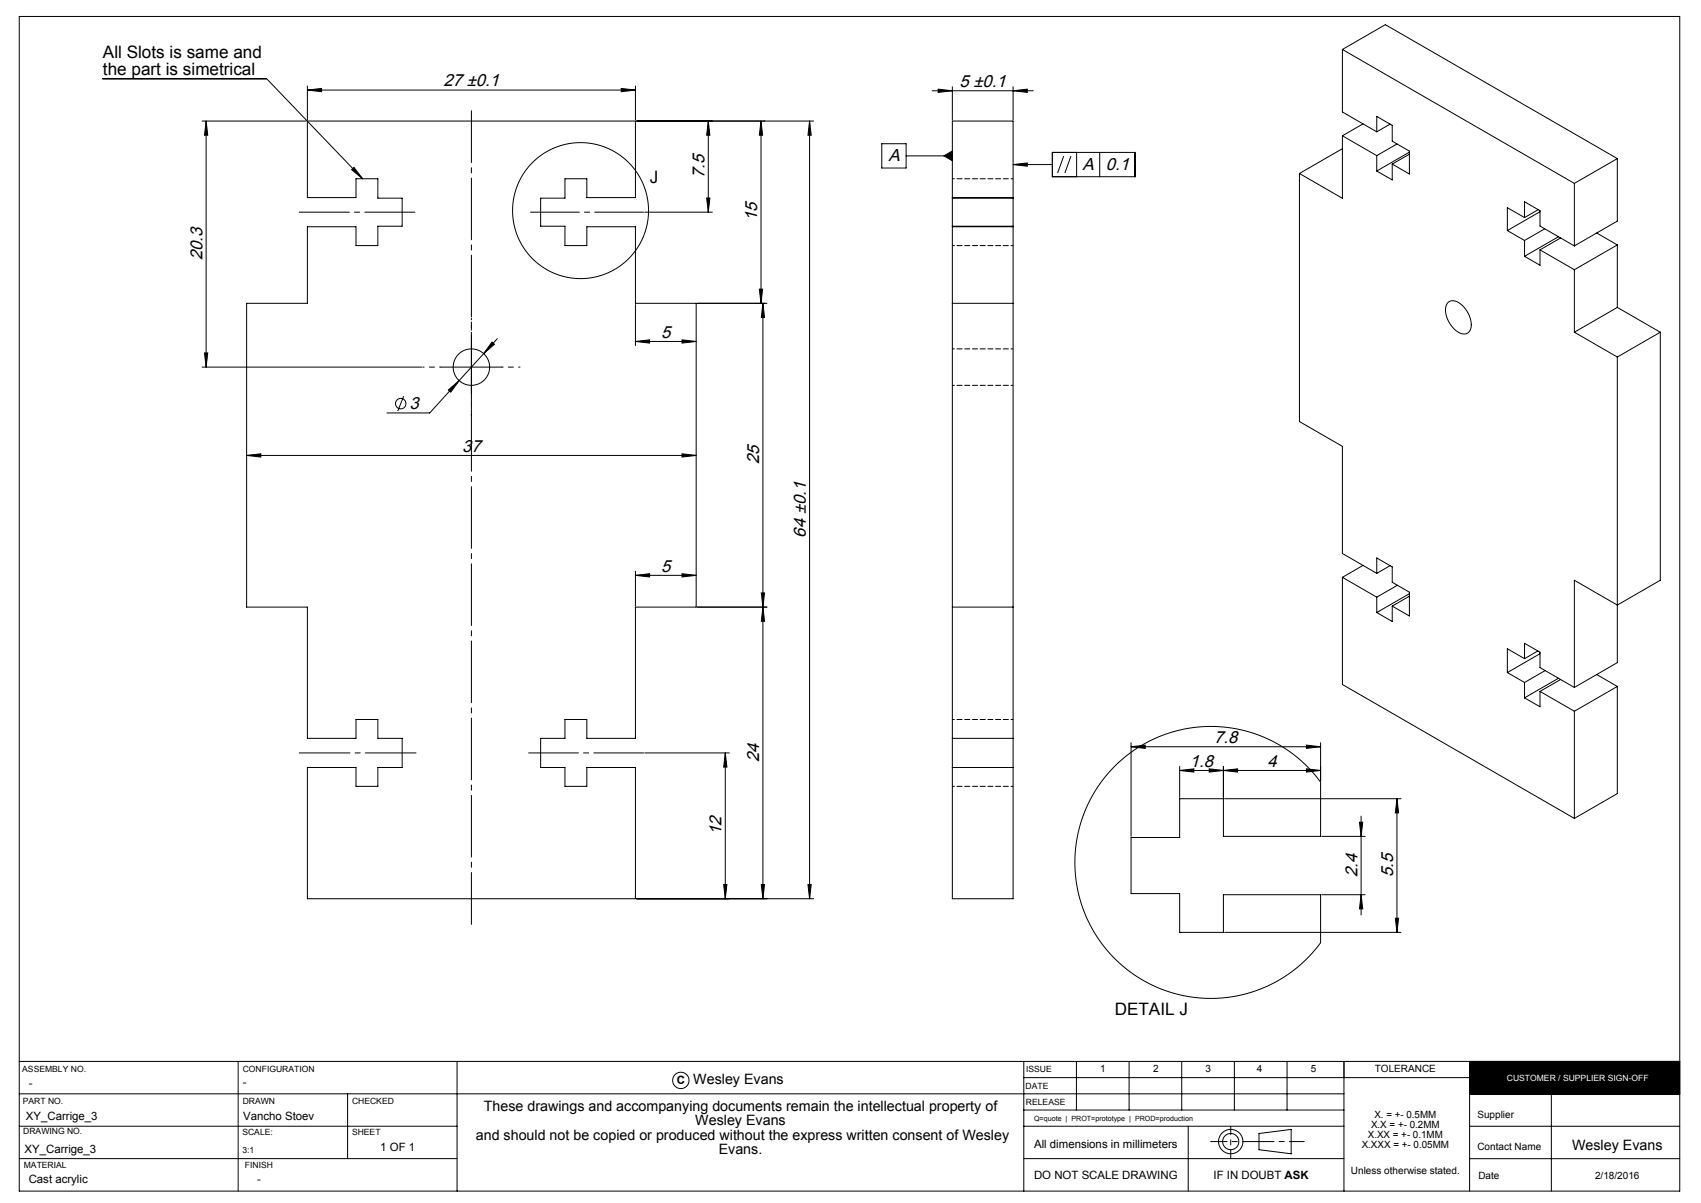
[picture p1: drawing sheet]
<svg xmlns="http://www.w3.org/2000/svg" width="420mm" height="297mm" viewBox="0 0 420 297" stroke-linecap="round" stroke-linejoin="round" font-family="sans-serif">
<g fill="none" stroke="#000" stroke-width=".25">
<path d="M4.8 4.1h410v290h-410zM25.4 19.4h40.4l23.7 24.7M331.5 12.2v15.4l8.4 4.9M331.5 12.2l57.2 33.1M331.5 12.2l10.6-6.1 57.2 33.1M49.9 29.9h25.7M50.9 29.9l.4 3.5h-.8zM50.9 29.9v60.7M75.9 29.9h81v18.9h-12v-4.7h-5.4v4.8h-6v6.9h6v4.8h5.4v-4.6h12v18.9h15v75h-15v32.4h-12v-4.7h-5.4v4.7h-6v7.2h6v4.6h5.4v-4.6h12v32.4h-81v-32.4h12v4.6h5.4v-4.6h6v-7.2h-6v-4.7h-5.4v4.7h-12v-32.4h-15v-75h15v-18.9h12v4.6h5.4v-4.8h6v-6.9h-6v-4.8h-5.4v4.7h-12zM75.9 22.2l3.5-.4v.8zM75.9 21.2v8.4M75.9 22.2h81"/>
<path d="M153.4 21.8l3.5 .4-3.5 .4zM156.9 21.2v8.4M157.2 29.9h43.7M174.9 29.9l.4 3.5h-.8zM174.9 29.9v22.5M187.9 29.9l.4 3.5h-.8zM187.9 29.9v45M199.9 29.9v192M199.9 29.9l.4 3.5h-.8zM217.7 35.5h6v6h-6zM223.7 38.5h11.4M230.1 22.4h25"/>
<path d="M231.6 22l3.5 .4-3.5 .4zM233 38.5l2.1-1.2v2.4zM235.1 29.9h15v192h-15zM235.1 21.4v8.2M250.1 22.4l3.5-.4v.8zM250.1 21.4v8.2M259.8 37.6h20.5v6h-20.5zM262.6 38.5l-1.5 4.2M264.4 38.5l-1.5 4.2M265.8 37.6v6M271.5 37.6v6M331.5 33.5v15.5l-10.7-6.2"/>
<path d="M331.5 33.5l8.4 4.9M331.5 36.7l-10.7 6.1M336.5 30.6l-5 2.9M339.9 32.5v-3.8l3.9 2.3v3.9l4.2 2.4v5.7l-4.2-2.5M339.9 38.4v3.8M343.2 30.6l-3.3 1.9M344.9 35.5l-5 2.9M348 38.1l-4.2 2.4M348 37.6l-8.1 4.6M399.3 39.2v15.4l-10.6 6.1M399.3 39.2l-10.6 6.1M86.8 41.9l.6-.6 2.1 2.8z"/>
<path d="M159.2 52.4h16.7M174.5 48.9h.8l-.4 3.5zM235.1 56h15M235.1 55.8h15M235.1 48.9h15M235.1 48.8h15M250.1 40.6l3.5-.4v.8zM250.1 40.6h9.7M320.8 42.8v61.3l10.7 6.1v26.5l8.4 4.9M343.8 40.5v3.9l-3.9-2.2M372.2 56.9l4.2 2.5M376.4 53.7v-3.9l3.8 2.2v3.8l8.5 4.9"/>
<path d="M376.4 59.4v3.9M376.4 53.7l-4.2-2.4v5.6M379.8 51.8l-3.4 1.9M380.2 52.3l-8 4.6M381.4 56.5l-5 2.9M384.8 58.4l-8.4 4.9M385.3 58.8l-5.1 2.9M388.7 45.3v15.4M394.2 57.5l5.1 3M156.9 75.2v10.1M172.2 74.9h17.2M187.5 71.4h.8l-.4 3.5z"/>
<path d="M188.4 74.9v147M188.4 74.9l.4 3.5h-.8zM235.1 74.9h15M357.5 74.7a2.53 2.53 0 0 1 3.5 .7 5.9 5.9 0 0 1 1.9 6.3 2.18 2.18 0 0 1-3.4-.1 6.1 6.1 0 0 1-2.3-6.5zM380.2 61.7v3.8l-3.8-2.2M380.2 61.7l8.5 4.9M388.7 66.6v15.4M399.3 60.5v15.4M399.3 60.5l-10.6 6.1M399.3 75.9l-10.6 6.1M399.3 75.9l10.6 6.1M49.9 90.6h54.2"/>
<path d="M50.5 87.1h.8l-.4 3.5zM99.7 97.8l-1.5 3.7M108.9 90.6h15M110.7 96.3l2.7-2.3-2.1 2.8zM116.4 83.1v15M121.5 84.4l.6 .6-2.7 2.3zM122.8 83.6l-16.7 18.4h-10.5M156.9 84.3l3.5-.4v.8zM156.9 84.3h15M168.4 83.9l3.5 .4-3.5 .4zM388.7 82l10.6 6.1M399.3 88.1v75.5l-10.6 6.1"/>
<path d="M409.9 82v61.3l-10.6 6.1-10.6-6.1v26.4M409.9 82l-10.6 6.1M60.9 112.4l3.5-.4v.8zM60.9 112.4h111M168.4 112l3.5 .4-3.5 .4zM336.5 139.6l-5 2.9M343.2 139.7l-3.3 1.9M156.9 142l3.5-.4v.8zM156.9 141v8.6M156.9 142h15M168.4 141.6l3.5 .4-3.5 .4zM188 146.4h.8l-.4 3.5z"/>
<path d="M188.4 149.9l.4 3.5h-.8zM189.4 149.9h-17.2M235.1 149.9h15M331.5 142.5v26.5l57.2 33.1M331.5 142.5l8.4 4.9M339.9 141.6v-3.8l3.9 2.2v3.8l4.2 2.4v5.9l-4.2-2.5M339.9 147.4v3.8M343.8 149.6v3.8l-3.9-2.2M345 144.5l-5.1 2.9M348 147.2l-4.2 2.4M348 146.6l-8.1 4.6M372.2 166l4.2 2.5"/>
<path d="M376.4 162.6l-4.2-2.4v5.8M376.4 162.6v-3.8l3.8 2.2v3.8l8.5 4.9M376.4 168.5v3.8M379.7 160.7l-3.3 1.9M380.2 170.7l8.5 4.9M380.2 170.7v3.8l-3.8-2.2M380.2 161.4l-8 4.6M381.5 165.6l-5.1 2.9M384.8 167.5l-8.4 4.8M385.3 167.8l-5.1 2.9M388.7 175.6v26.5M394.2 166.5l5.1 3"/>
<path d="M399.3 169.5v26.4l-10.6 6.2M399.3 169.5l-10.6 6.1M159.2 185.9h20.9M179.1 185.9v36M179.1 185.9l.4 3.5h-.8zM235.1 189.5h15M235.1 182.3h15M275.2 189.2l2.6-2.3 2.5-1.9 2.6-1.6 3.1-1.4 2.9-1.1 3.3-.9 3.4-.5 3.4-.2 3.1 .2 3.4 .5 3 .7 3.2 1.2 2.9 1.3 2.9 1.7 2.7 2 2.6 2.3 3.3 3.9v13.4h-24v-9.3h-10.8v9.6h-12v13.8h12v9.6h10.8v-9.3h24v11.8l-3.5 4.1-2.3 2.1-2.7 2-2.7 1.6-3.1 1.4-3.2 1.2-3 .7-3.4 .5-3.4 .2-3.1-.2-3.4-.5-3-.7-3.2-1.2-3.1-1.5-2.7-1.6-2.5-1.8-2.5-2.3-2.3-2.5-1.9-2.5-1.7-2.9-1.4-2.9-1.1-3.2-.9-3.3-.4-3.3-.2-3.1 .2-3.4 .4-3.1 .8-3.1 1.1-3.2 1.4-3.1 1.8-2.9 2-2.7zM279.3 184.4l3.5-.4v.8zM279.3 183.4v23.1M279.3 184.4h46.8M291.3 190.2l3.5-.4v.8z"/>
<path d="M291.3 189.2v7.7M298.6 189.8l3.5 .4-3.5 .4zM302.1 189.2v7.7M302.1 190.2l3.5-.4v.8zM302.4 197.2h43.5M322.6 184l3.5 .4-3.5 .4zM322.6 189.8l3.5 .4-3.5 .4zM326.1 183.4v9.4M326.1 190.2h-34.8M344.9 197.2v33M344.9 197.2l.4 3.5h-.8zM178.7 218.4h.8l-.4 3.5z"/>
<path d="M188 218.4h.8l-.4 3.5zM199.5 218.4h.8l-.4 3.5zM326.4 206.5h10.7M335.7 203h.8l-.4 3.5zM336.1 201.5v24.4M157.2 221.9h43.7M302.4 230.2h43.5M326.4 220.9h10.7M336.1 220.9l.4 3.5h-.8zM344.5 226.7h.8l-.4 3.5zM4.8 270h327M4.8 278h108.1"/>
<path d="M4.8 262h410M58.8 262v32.1M85.8 270v16M112.9 262v32.1M252.8 278h79M252.8 262v32.1M252.8 274h79M252.8 266h110.1M265.8 262v12M278.8 262v12M291.8 262v12M293.4 278v16.1"/>
<path d="M304.8 262v12M310.9 279.8l7.9-1v6.1l-7.9-1.1zM317.8 262v12M331.8 262v32.1M362.9 270.1h51.9M362.9 278.1h51.9M362.9 262v32.1M383.1 270.1v24M4.8 286h108.1M252.8 286h79M362.9 286.1h51.9"/>
<circle cx="143.3" cy="52" r="16.8"/>
<circle cx="98.9" cy="99.6" r="1.29"/>
<circle cx="116.4" cy="90.6" r="4.5"/>
<circle cx="168.1" cy="266.7" r="2.02"/>
<circle cx="303.9" cy="281.8" r="3"/>
<circle cx="303.9" cy="281.8" r="2"/>
</g>
<path d="M310.9 281.8h-12" fill="none" stroke="#000" stroke-width=".25" stroke-dasharray="15.2 1.3 1.3 1.3" stroke-dashoffset="11.2"/>
<path d="M310.9 281.8h11.1" fill="none" stroke="#000" stroke-width=".25" stroke-dasharray="15.2 1.3 1.3 1.3" stroke-dashoffset="11.6"/>
<path d="M303.9 278v8" fill="none" stroke="#000" stroke-width=".25" stroke-dasharray="15.2 1.3 1.3 1.3" stroke-dashoffset="13.1"/>
<path d="M362.9 262h51.9v8.4h-51.9z" fill-rule="evenodd" fill="#000"/>
<path d="M108.9 90.6h-4.5M116.4 83.1v-4.5M116.4 98.1v4.5M123.9 90.6h4.5" fill="none" stroke="#000" stroke-width=".25" stroke-dasharray="15.2 1.3 1.3 1.3" stroke-dashoffset="14.9"/>
<path d="M158.9 185.9h-28.4" fill="none" stroke="#000" stroke-width=".25" stroke-dasharray="15.2 1.3 1.3 1.3" stroke-dashoffset="3"/>
<path d="M73.9 185.9h28.8" fill="none" stroke="#000" stroke-width=".25" stroke-dasharray="15.2 1.3 1.3 1.3" stroke-dashoffset="2.7"/>
<path d="M73.9 52.4h28.5" fill="none" stroke="#000" stroke-width=".25" stroke-dasharray="15.2 1.3 1.3 1.3" stroke-dashoffset="2.9"/>
<path d="M131 52.4h27.9" fill="none" stroke="#000" stroke-width=".25" stroke-dasharray="15.2 1.3 1.3 1.3" stroke-dashoffset="3.2"/>
<path d="M116.4 228.2v-200.9" fill="none" stroke="#000" stroke-width=".25" stroke-dasharray="15.2 1.3 1.3 1.3" stroke-dashoffset="2.4"/>
<g fill="#000">
<path d="M86.8 41.9l.6-.6 2.1 2.8z"/>
<path d="M153.4 21.8l3.5 .4-3.5 .4zM75.9 22.2l3.5-.4v.8zM298.6 189.8l3.5 .4-3.5 .4zM291.3 190.2l3.5-.4v.8z"/>
<path d="M199.9 29.9l.4 3.5h-.8zM199.5 218.4h.8l-.4 3.5zM188.4 149.9l.4 3.5h-.8zM188 218.4h.8l-.4 3.5zM179.1 185.9l.4 3.5h-.8zM178.7 218.4h.8l-.4 3.5zM335.7 203h.8l-.4 3.5zM336.1 220.9l.4 3.5h-.8zM344.9 197.2l.4 3.5h-.8zM344.5 226.7h.8l-.4 3.5z"/>
<path d="M250.1 40.6l3.5-.4v.8zM233 38.5l2.1 1.2v-2.4z"/>
<path d="M187.5 71.4h.8l-.4 3.5zM187.9 29.9l.4 3.5h-.8zM174.5 48.9h.8l-.4 3.5zM174.9 29.9l.4 3.5h-.8zM50.5 87.1h.8l-.4 3.5zM50.9 29.9l.4 3.5h-.8z"/>
<path d="M168.4 83.9l3.5 .4-3.5 .4zM156.9 84.3l3.5-.4v.8z"/>
<path d="M60.9 112.4l3.5-.4v.8zM168.4 112l3.5 .4-3.5 .4z"/>
<path d="M156.9 142l3.5-.4v.8zM168.4 141.6l3.5 .4-3.5 .4zM121.5 84.4l-2.1 2.9 2.7-2.3zM110.7 96.3l.6 .5 2.1-2.8zM231.6 22l3.5 .4-3.5 .4zM250.1 22.4l3.5-.4v.8z"/>
<path d="M188 146.4h.8l-.4 3.5zM188.4 74.9l.4 3.5h-.8z"/>
<path d="M279.3 184.4l3.5-.4v.8zM322.6 184l3.5 .4-3.5 .4z"/>
<path d="M322.6 189.8l3.5 .4-3.5 .4zM302.1 190.2l3.5-.4v.8z"/>
</g>
<path d="M250.1 44.1h-15M250.1 60.6h-15M235.1 95.1h15M250.1 86.1h-15M250.1 177.6h-15M250.1 194.1h-15" fill="none" stroke="#000" stroke-width=".25" stroke-dasharray="1.3 .6" stroke-dashoffset=".8"/>
<g font-size="4.3">
<text x="109.5" y="21.3">27 ±0.1</text>
<text x="236.9" y="21.5">5 ±0.1</text>
<text x="219.4" y="39.9">A</text>
<text x="174" y="44" transform="rotate(-90 174 44)">7.5</text>
<text x="267.3" y="42">A</text>
<text x="273" y="42">0.1</text>
<text x="187" y="54.7" transform="rotate(-90 187 54.7)">15</text>
<text x="50" y="64.3" transform="rotate(-90 50 64.3)">20.3</text>
<text x="163.3" y="83.4">5</text>
<text x="101.1" y="101">3</text>
<text x="114.1" y="111.5">37</text>
<text x="187.5" y="114.7" transform="rotate(-90 187.5 114.7)">25</text>
<text x="199" y="132.7" transform="rotate(-90 199 132.7)">64 ±0.1</text>
<text x="163.3" y="141.1">5</text>
<text x="299.8" y="183.4">7.8</text>
<text x="187.5" y="188.2" transform="rotate(-90 187.5 188.2)">24</text>
<text x="293.8" y="189.3">1.8</text>
<text x="312.9" y="189.3">4</text>
<text x="178.2" y="206.2" transform="rotate(-90 178.2 206.2)">12</text>
<text x="335.2" y="216.6" transform="rotate(-90 335.2 216.6)">2.4</text>
<text x="344" y="216.6" transform="rotate(-90 344 216.6)">5.5</text>
</g>
<g font-size="4.2">
<text x="25.4" y="14.2">All Slots is same and</text>
<text x="25.4" y="18.5">the part is simetrical</text>
<text x="160.5" y="45.1">J</text>
<text x="275.2" y="250.7">DETAIL J</text>
</g>
<g font-size="3.5">
<text x="171.2" y="267.7">Wesley Evans</text>
<text x="119.4" y="274.3">These drawings and accompanying documents remain the intellectual property of</text>
<text x="117.5" y="281.4">and should not be copied or produced without the express written consent of Wesley</text>
<text x="171.7" y="277.9">Wesley Evans</text>
<text x="177.5" y="284.9">Evans.</text>
<text x="388.2" y="283.9">Wesley Evans</text>
</g>
<g font-size="2.8">
<text x="7.1" y="268.3">-</text>
<text x="60" y="268.1">-</text>
<text x="167.1" y="267.6">C</text>
<text x="6.4" y="276.5">XY_Carrige_3</text>
<text x="60" y="276.5">Vancho Stoev</text>
<text x="6.1" y="284.5">XY_Carrige_3</text>
<text x="93.9" y="284.1">1 OF 1</text>
<text x="255.3" y="283.4">All dimensions in millimeters</text>
<text x="7.1" y="292.2">Cast acrylic</text>
<text x="63.5" y="292.2">-</text>
<text x="255.3" y="291.1">DO NOT SCALE DRAWING</text>
<text x="299.6" y="291.1">IF IN DOUBT ASK</text>
</g>
<g font-size="2.5">
<text x="271.6" y="264.8">1</text>
<text x="284.7" y="264.8">2</text>
<text x="297.6" y="264.8">3</text>
<text x="310.3" y="264.8">4</text>
<text x="323.7" y="264.8">5</text>
<text x="339.5" y="264.8">TOLERANCE</text>
<text x="339.4" y="276">X. = +- 0.5MM</text>
<text x="364.8" y="276">Supplier</text>
<text x="337.7" y="280.9">X.XX = +- 0.1MM</text>
<text x="338.5" y="278.4">X.X = +- 0.2MM</text>
<text x="336.2" y="283.4">X.XXX = +- 0.05MM</text>
<text x="364.8" y="283.9">Contact Name</text>
<text x="333.6" y="290">Unless otherwise stated.</text>
<text x="365" y="291.1">Date</text>
<text x="393.8" y="291.1">2/18/2016</text>
</g>
<g font-size="2.1">
<text x="5.5" y="264.6">ASSEMBLY NO.</text>
<text x="59.9" y="264.6">CONFIGURATION</text>
<text x="253.3" y="268.8">DATE</text>
<text x="253.4" y="264.8">ISSUE</text>
<text x="5.6" y="272.5">PART NO.</text>
<text x="59.9" y="272.6">DRAWN</text>
<text x="86.9" y="272.6">CHECKED</text>
<text x="253.3" y="272.8">RELEASE</text>
<text x="5.7" y="280.1">DRAWING NO.</text>
<text x="59.9" y="280.3">SCALE:</text>
<text x="86.9" y="280.3">SHEET</text>
<text x="59.9" y="284.5">3:1</text>
<text x="5.9" y="288.5">MATERIAL</text>
<text x="60.5" y="288.5">FINISH</text>
</g>
<text font-size="2.1" fill="#fff" x="372.1" y="266.9">CUSTOMER / SUPPLIER SIGN-OFF</text>
<text font-size="1.8" x="255.3" y="276.6">Q=quote | PROT=prototype | PROD=production</text>
</svg>
